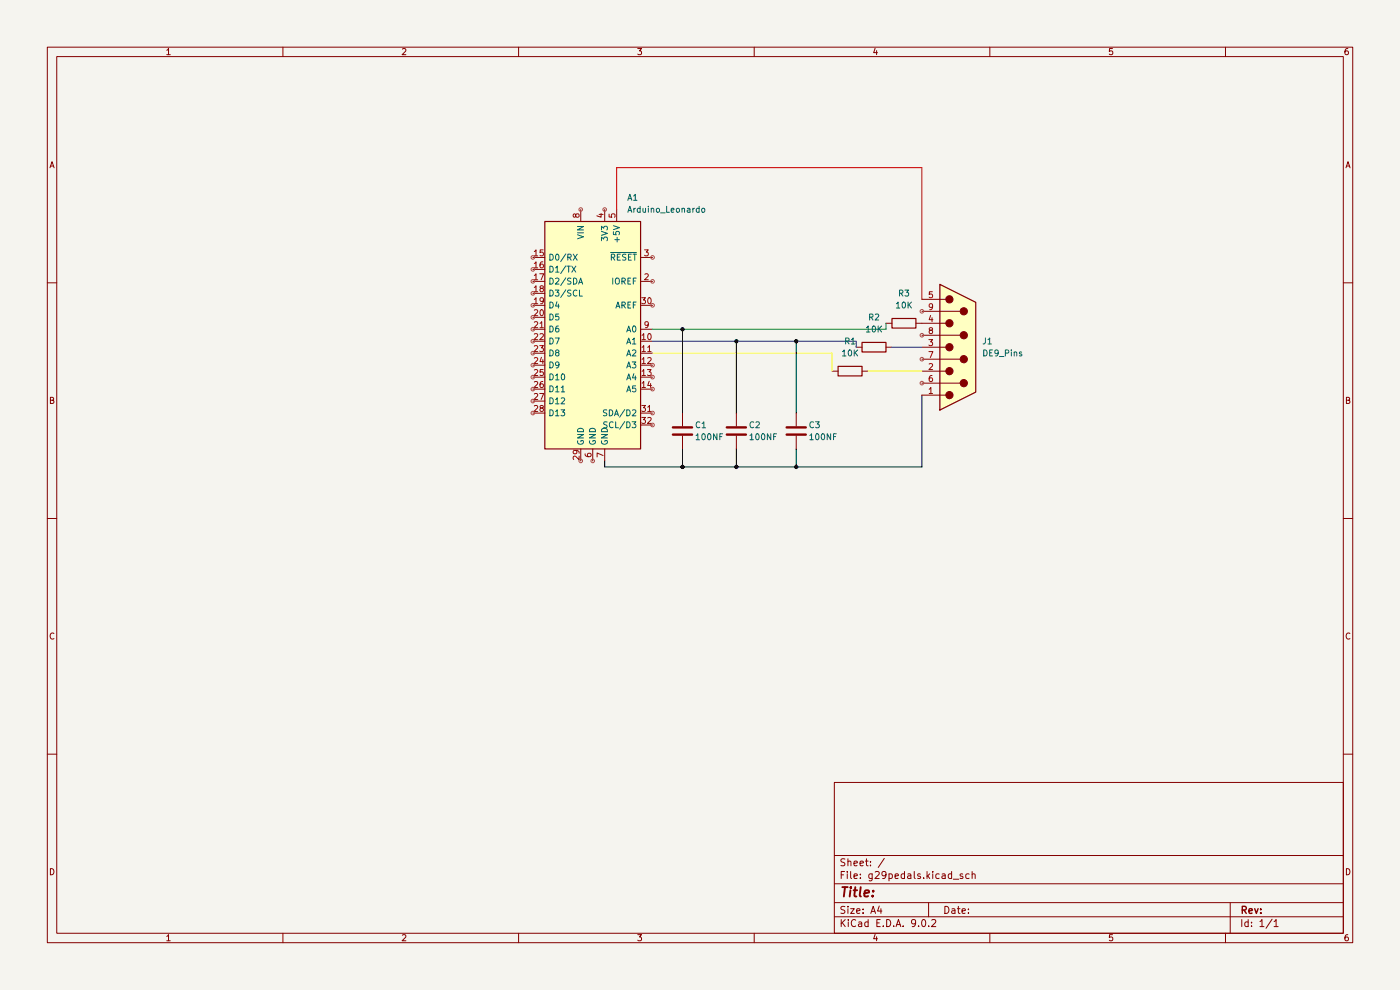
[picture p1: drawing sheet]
(kicad_sch
 (version 20250114)
 (generator "eeschema")
 (generator_version "9.0")
 (paper "A4")
 (lib_symbols
  (symbol "Connector:DE9_Pins"
   (pin_names
    (offset 1.016) (hide yes)) (exclude_from_sim no) (in_bom yes) (on_board yes)
   (property "Reference" "J" (at 0 13.97 0) (effects (font (size 1.27 1.27))))
   (property "Value" "DE9_Pins" (at 0 -14.605 0) (effects (font (size 1.27 1.27))))
   (property "Footprint" "" (at 0 0 0) (effects (font (size 1.27 1.27)) (hide yes)))
   (property "Datasheet" "~" (at 0 0 0) (effects (font (size 1.27 1.27)) (hide yes)))
   (property "Description" "9-pin D-SUB connector, pins (male)" (at 0 0 0) (effects (font (size 1.27 1.27)) (hide yes)))
   (symbol "DE9_Pins_0_1"
    (polyline (pts (xy -3.81 10.16) (xy -2.54 10.16)) (stroke (width 0) (type default)) (fill (type none)))
    (polyline (pts (xy -3.81 7.62) (xy 0.508 7.62)) (stroke (width 0) (type default)) (fill (type none)))
    (polyline (pts (xy -3.81 5.08) (xy -2.54 5.08)) (stroke (width 0) (type default)) (fill (type none)))
    (polyline (pts (xy -3.81 2.54) (xy 0.508 2.54)) (stroke (width 0) (type default)) (fill (type none)))
    (polyline (pts (xy -3.81 0) (xy -2.54 0)) (stroke (width 0) (type default)) (fill (type none)))
    (polyline (pts (xy -3.81 -2.54) (xy 0.508 -2.54)) (stroke (width 0) (type default)) (fill (type none)))
    (polyline (pts (xy -3.81 -5.08) (xy -2.54 -5.08)) (stroke (width 0) (type default)) (fill (type none)))
    (polyline (pts (xy -3.81 -7.62) (xy 0.508 -7.62)) (stroke (width 0) (type default)) (fill (type none)))
    (polyline (pts (xy -3.81 -10.16) (xy -2.54 -10.16)) (stroke (width 0) (type default)) (fill (type none)))
    (polyline (pts (xy -3.81 -13.335) (xy -3.81 13.335) (xy 3.81 9.525) (xy 3.81 -9.525) (xy -3.81 -13.335)) (stroke (width 0.254) (type default)) (fill (type background)))
    (circle (center -1.778 10.16) (radius 0.762) (stroke (width 0) (type default)) (fill (type outline)))
    (circle (center -1.778 5.08) (radius 0.762) (stroke (width 0) (type default)) (fill (type outline)))
    (circle (center -1.778 0) (radius 0.762) (stroke (width 0) (type default)) (fill (type outline)))
    (circle (center -1.778 -5.08) (radius 0.762) (stroke (width 0) (type default)) (fill (type outline)))
    (circle (center -1.778 -10.16) (radius 0.762) (stroke (width 0) (type default)) (fill (type outline)))
    (circle (center 1.27 7.62) (radius 0.762) (stroke (width 0) (type default)) (fill (type outline)))
    (circle (center 1.27 2.54) (radius 0.762) (stroke (width 0) (type default)) (fill (type outline)))
    (circle (center 1.27 -2.54) (radius 0.762) (stroke (width 0) (type default)) (fill (type outline)))
    (circle (center 1.27 -7.62) (radius 0.762) (stroke (width 0) (type default)) (fill (type outline))))
   (symbol "DE9_Pins_1_1"
    (pin passive line (at -7.62 10.16 0) (length 3.81) (name "5" (effects (font (size 1.27 1.27)))) (number "5" (effects (font (size 1.27 1.27)))))
    (pin passive line (at -7.62 7.62 0) (length 3.81) (name "9" (effects (font (size 1.27 1.27)))) (number "9" (effects (font (size 1.27 1.27)))))
    (pin passive line (at -7.62 5.08 0) (length 3.81) (name "4" (effects (font (size 1.27 1.27)))) (number "4" (effects (font (size 1.27 1.27)))))
    (pin passive line (at -7.62 2.54 0) (length 3.81) (name "8" (effects (font (size 1.27 1.27)))) (number "8" (effects (font (size 1.27 1.27)))))
    (pin passive line (at -7.62 0 0) (length 3.81) (name "3" (effects (font (size 1.27 1.27)))) (number "3" (effects (font (size 1.27 1.27)))))
    (pin passive line (at -7.62 -2.54 0) (length 3.81) (name "7" (effects (font (size 1.27 1.27)))) (number "7" (effects (font (size 1.27 1.27)))))
    (pin passive line (at -7.62 -5.08 0) (length 3.81) (name "2" (effects (font (size 1.27 1.27)))) (number "2" (effects (font (size 1.27 1.27)))))
    (pin passive line (at -7.62 -7.62 0) (length 3.81) (name "6" (effects (font (size 1.27 1.27)))) (number "6" (effects (font (size 1.27 1.27)))))
    (pin passive line (at -7.62 -10.16 0) (length 3.81) (name "1" (effects (font (size 1.27 1.27)))) (number "1" (effects (font (size 1.27 1.27))))))
   (embedded_fonts no))
  (symbol "Device:C"
   (pin_numbers (hide yes))
   (pin_names
    (offset 0.254)) (exclude_from_sim no) (in_bom yes) (on_board yes)
   (property "Reference" "C" (at 0.635 2.54 0) (effects (font (size 1.27 1.27)) (justify left)))
   (property "Value" "C" (at 0.635 -2.54 0) (effects (font (size 1.27 1.27)) (justify left)))
   (property "Footprint" "" (at 0.9652 -3.81 0) (effects (font (size 1.27 1.27)) (hide yes)))
   (property "Datasheet" "~" (at 0 0 0) (effects (font (size 1.27 1.27)) (hide yes)))
   (property "Description" "Unpolarized capacitor" (at 0 0 0) (effects (font (size 1.27 1.27)) (hide yes)))
   (symbol "C_0_1"
    (polyline (pts (xy -2.032 0.762) (xy 2.032 0.762)) (stroke (width 0.508) (type default)) (fill (type none)))
    (polyline (pts (xy -2.032 -0.762) (xy 2.032 -0.762)) (stroke (width 0.508) (type default)) (fill (type none))))
   (symbol "C_1_1"
    (pin passive line (at 0 3.81 270) (length 2.794) (name "~" (effects (font (size 1.27 1.27)))) (number "1" (effects (font (size 1.27 1.27)))))
    (pin passive line (at 0 -3.81 90) (length 2.794) (name "~" (effects (font (size 1.27 1.27)))) (number "2" (effects (font (size 1.27 1.27))))))
   (embedded_fonts no))
  (symbol "Device:R"
   (pin_numbers (hide yes))
   (pin_names
    (offset 0)) (exclude_from_sim no) (in_bom yes) (on_board yes)
   (property "Reference" "R" (at 2.032 0 90) (effects (font (size 1.27 1.27))))
   (property "Value" "R" (at 0 0 90) (effects (font (size 1.27 1.27))))
   (property "Footprint" "" (at -1.778 0 90) (effects (font (size 1.27 1.27)) (hide yes)))
   (property "Datasheet" "~" (at 0 0 0) (effects (font (size 1.27 1.27)) (hide yes)))
   (property "Description" "Resistor" (at 0 0 0) (effects (font (size 1.27 1.27)) (hide yes)))
   (symbol "R_0_1"
    (rectangle (start -1.016 -2.54) (end 1.016 2.54) (stroke (width 0.254) (type default)) (fill (type none))))
   (symbol "R_1_1"
    (pin passive line (at 0 3.81 270) (length 1.27) (name "~" (effects (font (size 1.27 1.27)))) (number "1" (effects (font (size 1.27 1.27)))))
    (pin passive line (at 0 -3.81 90) (length 1.27) (name "~" (effects (font (size 1.27 1.27)))) (number "2" (effects (font (size 1.27 1.27))))))
   (embedded_fonts no))
  (symbol "MCU_Module:Arduino_Leonardo" (exclude_from_sim no) (in_bom yes) (on_board yes)
   (property "Reference" "A" (at -10.16 23.495 0) (effects (font (size 1.27 1.27)) (justify left bottom)))
   (property "Value" "Arduino_Leonardo" (at 5.08 -26.67 0) (effects (font (size 1.27 1.27)) (justify left top)))
   (property "Footprint" "Module:Arduino_UNO_R3" (at 0 0 0) (effects (font (size 1.27 1.27)
    (italic yes)) (hide yes)))
   (property "Datasheet" "https://www.arduino.cc/en/Main/ArduinoBoardLeonardo" (at 0 0 0) (effects (font (size 1.27 1.27)) (hide yes)))
   (property "Description" "Arduino LEONARDO Microcontroller Module" (at 0 0 0) (effects (font (size 1.27 1.27)) (hide yes)))
   (symbol "Arduino_Leonardo_0_1"
    (rectangle (start -10.16 22.86) (end 10.16 -25.4) (stroke (width 0.254) (type default)) (fill (type background))))
   (symbol "Arduino_Leonardo_1_1"
    (pin bidirectional line (at -12.7 15.24 0) (length 2.54) (name "D0/RX" (effects (font (size 1.27 1.27)))) (number "15" (effects (font (size 1.27 1.27)))))
    (pin bidirectional line (at -12.7 12.7 0) (length 2.54) (name "D1/TX" (effects (font (size 1.27 1.27)))) (number "16" (effects (font (size 1.27 1.27)))))
    (pin bidirectional line (at -12.7 10.16 0) (length 2.54) (name "D2/SDA" (effects (font (size 1.27 1.27)))) (number "17" (effects (font (size 1.27 1.27)))))
    (pin bidirectional line (at -12.7 7.62 0) (length 2.54) (name "D3/SCL" (effects (font (size 1.27 1.27)))) (number "18" (effects (font (size 1.27 1.27)))))
    (pin bidirectional line (at -12.7 5.08 0) (length 2.54) (name "D4" (effects (font (size 1.27 1.27)))) (number "19" (effects (font (size 1.27 1.27)))))
    (pin bidirectional line (at -12.7 2.54 0) (length 2.54) (name "D5" (effects (font (size 1.27 1.27)))) (number "20" (effects (font (size 1.27 1.27)))))
    (pin bidirectional line (at -12.7 0 0) (length 2.54) (name "D6" (effects (font (size 1.27 1.27)))) (number "21" (effects (font (size 1.27 1.27)))))
    (pin bidirectional line (at -12.7 -2.54 0) (length 2.54) (name "D7" (effects (font (size 1.27 1.27)))) (number "22" (effects (font (size 1.27 1.27)))))
    (pin bidirectional line (at -12.7 -5.08 0) (length 2.54) (name "D8" (effects (font (size 1.27 1.27)))) (number "23" (effects (font (size 1.27 1.27)))))
    (pin bidirectional line (at -12.7 -7.62 0) (length 2.54) (name "D9" (effects (font (size 1.27 1.27)))) (number "24" (effects (font (size 1.27 1.27)))))
    (pin bidirectional line (at -12.7 -10.16 0) (length 2.54) (name "D10" (effects (font (size 1.27 1.27)))) (number "25" (effects (font (size 1.27 1.27)))))
    (pin bidirectional line (at -12.7 -12.7 0) (length 2.54) (name "D11" (effects (font (size 1.27 1.27)))) (number "26" (effects (font (size 1.27 1.27)))))
    (pin bidirectional line (at -12.7 -15.24 0) (length 2.54) (name "D12" (effects (font (size 1.27 1.27)))) (number "27" (effects (font (size 1.27 1.27)))))
    (pin bidirectional line (at -12.7 -17.78 0) (length 2.54) (name "D13" (effects (font (size 1.27 1.27)))) (number "28" (effects (font (size 1.27 1.27)))))
    (pin no_connect line (at -10.16 -20.32 0) (length 2.54) (hide yes) (name "NC" (effects (font (size 1.27 1.27)))) (number "1" (effects (font (size 1.27 1.27)))))
    (pin power_in line (at -2.54 25.4 270) (length 2.54) (name "VIN" (effects (font (size 1.27 1.27)))) (number "8" (effects (font (size 1.27 1.27)))))
    (pin power_in line (at -2.54 -27.94 90) (length 2.54) (name "GND" (effects (font (size 1.27 1.27)))) (number "29" (effects (font (size 1.27 1.27)))))
    (pin power_in line (at 0 -27.94 90) (length 2.54) (name "GND" (effects (font (size 1.27 1.27)))) (number "6" (effects (font (size 1.27 1.27)))))
    (pin power_out line (at 2.54 25.4 270) (length 2.54) (name "3V3" (effects (font (size 1.27 1.27)))) (number "4" (effects (font (size 1.27 1.27)))))
    (pin power_in line (at 2.54 -27.94 90) (length 2.54) (name "GND" (effects (font (size 1.27 1.27)))) (number "7" (effects (font (size 1.27 1.27)))))
    (pin power_out line (at 5.08 25.4 270) (length 2.54) (name "+5V" (effects (font (size 1.27 1.27)))) (number "5" (effects (font (size 1.27 1.27)))))
    (pin input line (at 12.7 15.24 180) (length 2.54) (name "~{RESET}" (effects (font (size 1.27 1.27)))) (number "3" (effects (font (size 1.27 1.27)))))
    (pin output line (at 12.7 10.16 180) (length 2.54) (name "IOREF" (effects (font (size 1.27 1.27)))) (number "2" (effects (font (size 1.27 1.27)))))
    (pin input line (at 12.7 5.08 180) (length 2.54) (name "AREF" (effects (font (size 1.27 1.27)))) (number "30" (effects (font (size 1.27 1.27)))))
    (pin bidirectional line (at 12.7 0 180) (length 2.54) (name "A0" (effects (font (size 1.27 1.27)))) (number "9" (effects (font (size 1.27 1.27)))))
    (pin bidirectional line (at 12.7 -2.54 180) (length 2.54) (name "A1" (effects (font (size 1.27 1.27)))) (number "10" (effects (font (size 1.27 1.27)))))
    (pin bidirectional line (at 12.7 -5.08 180) (length 2.54) (name "A2" (effects (font (size 1.27 1.27)))) (number "11" (effects (font (size 1.27 1.27)))))
    (pin bidirectional line (at 12.7 -7.62 180) (length 2.54) (name "A3" (effects (font (size 1.27 1.27)))) (number "12" (effects (font (size 1.27 1.27)))))
    (pin bidirectional line (at 12.7 -10.16 180) (length 2.54) (name "A4" (effects (font (size 1.27 1.27)))) (number "13" (effects (font (size 1.27 1.27)))))
    (pin bidirectional line (at 12.7 -12.7 180) (length 2.54) (name "A5" (effects (font (size 1.27 1.27)))) (number "14" (effects (font (size 1.27 1.27)))))
    (pin bidirectional line (at 12.7 -17.78 180) (length 2.54) (name "SDA/D2" (effects (font (size 1.27 1.27)))) (number "31" (effects (font (size 1.27 1.27)))))
    (pin bidirectional line (at 12.7 -20.32 180) (length 2.54) (name "SCL/D3" (effects (font (size 1.27 1.27)))) (number "32" (effects (font (size 1.27 1.27))))))
   (embedded_fonts no)))
 (junction
  (at 156.21 72.39)
  (diameter 0)
  (color 0 0 0 1))
 (junction
  (at 156.21 99.06)
  (diameter 0)
  (color 0 0 0 1))
 (junction
  (at 144.78 69.85)
  (diameter 0)
  (color 0 0 0 1))
 (junction
  (at 168.91 72.39)
  (diameter 0)
  (color 0 0 0 1))
 (junction
  (at 168.91 99.06)
  (diameter 0)
  (color 0 0 0 1))
 (junction
  (at 144.78 99.06)
  (diameter 0)
  (color 0 0 0 1))
 (wire
  (pts (xy 168.91 72.39) (xy 168.91 87.63))
  (stroke (width 0) (type default) (color 0 0 0 1)))
 (wire
  (pts (xy 156.21 72.39) (xy 156.21 87.63))
  (stroke (width 0) (type default) (color 0 0 0 1)))
 (wire
  (pts (xy 130.81 35.56) (xy 130.81 44.45))
  (stroke (width 0) (type default) (color 255 0 0 1)))
 (wire
  (pts (xy 168.91 99.06) (xy 195.58 99.06))
  (stroke (width 0) (type default) (color 0 0 0 1)))
 (wire
  (pts (xy 156.21 95.25) (xy 156.21 99.06))
  (stroke (width 0) (type default) (color 0 0 0 1)))
 (wire
  (pts (xy 156.21 72.39) (xy 138.43 72.39))
  (stroke (width 0) (type default) (color 0 0 255 1)))
 (wire
  (pts (xy 128.27 99.06) (xy 144.78 99.06))
  (stroke (width 0) (type default) (color 0 0 0 1)))
 (wire
  (pts (xy 195.58 35.56) (xy 195.58 63.5))
  (stroke (width 0) (type default) (color 255 0 0 1)))
 (wire
  (pts (xy 187.96 69.85) (xy 144.78 69.85))
  (stroke (width 0) (type default)))
 (wire
  (pts (xy 144.78 95.25) (xy 144.78 99.06))
  (stroke (width 0) (type default) (color 0 0 0 1)))
 (wire
  (pts (xy 181.61 73.66) (xy 181.61 72.39))
  (stroke (width 0) (type default) (color 0 0 255 1)))
 (wire
  (pts (xy 130.81 35.56) (xy 195.58 35.56))
  (stroke (width 0) (type default) (color 255 0 0 1)))
 (wire
  (pts (xy 195.58 99.06) (xy 195.58 83.82))
  (stroke (width 0) (type default) (color 0 0 0 1)))
 (wire
  (pts (xy 168.91 72.39) (xy 156.21 72.39))
  (stroke (width 0) (type default) (color 0 0 255 1)))
 (wire
  (pts (xy 144.78 69.85) (xy 144.78 87.63))
  (stroke (width 0) (type default) (color 0 0 0 1)))
 (wire
  (pts (xy 176.53 78.74) (xy 176.53 74.93))
  (stroke (width 0) (type default) (color 255 255 0 1)))
 (wire
  (pts (xy 156.21 99.06) (xy 168.91 99.06))
  (stroke (width 0) (type default) (color 0 0 0 1)))
 (wire
  (pts (xy 168.91 95.25) (xy 168.91 99.06))
  (stroke (width 0) (type default) (color 0 0 0 1)))
 (wire
  (pts (xy 128.27 97.79) (xy 128.27 99.06))
  (stroke (width 0) (type default) (color 0 0 0 1)))
 (wire
  (pts (xy 176.53 74.93) (xy 138.43 74.93))
  (stroke (width 0) (type default) (color 255 255 0 1)))
 (wire
  (pts (xy 181.61 72.39) (xy 168.91 72.39))
  (stroke (width 0) (type default) (color 0 0 255 1)))
 (wire
  (pts (xy 144.78 99.06) (xy 156.21 99.06))
  (stroke (width 0) (type default) (color 0 0 0 1)))
 (wire
  (pts (xy 189.23 73.66) (xy 195.58 73.66))
  (stroke (width 0) (type default) (color 0 0 255 1)))
 (wire
  (pts (xy 187.96 68.58) (xy 187.96 69.85))
  (stroke (width 0) (type default)))
 (wire
  (pts (xy 144.78 69.85) (xy 138.43 69.85))
  (stroke (width 0) (type default)))
 (wire
  (pts (xy 184.15 78.74) (xy 195.58 78.74))
  (stroke (width 0) (type default) (color 255 255 0 1)))
 (symbol
  (lib_id "Device:C")
  (at 168.91 91.44 0)
  (unit 1)
  (exclude_from_sim no)
  (in_bom yes)
  (on_board yes)
  (dnp no)
  (property "Reference" "C3" (at 171.45 90.1699 0) (effects (font (size 1.27 1.27)) (justify left)))
  (property "Value" "100NF" (at 171.45 92.7099 0) (effects (font (size 1.27 1.27)) (justify left)))
  (property "Footprint" "" (at 169.8752 95.25 0) (effects (font (size 1.27 1.27)) (hide yes)))
  (property "Datasheet" "~" (at 168.91 91.44 0) (effects (font (size 1.27 1.27)) (hide yes)))
  (property "Description" "Unpolarized capacitor" (at 168.91 91.44 0) (effects (font (size 1.27 1.27)) (hide yes)))
  (pin "1")
  (pin "2"))
 (symbol
  (lib_id "MCU_Module:Arduino_Leonardo")
  (at 125.73 69.85 0)
  (unit 1)
  (exclude_from_sim no)
  (in_bom yes)
  (on_board yes)
  (dnp no)
  (fields_autoplaced yes)
  (property "Reference" "A1" (at 132.9533 41.91 0) (effects (font (size 1.27 1.27)) (justify left)))
  (property "Value" "Arduino_Leonardo" (at 132.9533 44.45 0) (effects (font (size 1.27 1.27)) (justify left)))
  (property "Footprint" "Module:Arduino_UNO_R3" (at 125.73 69.85 0) (effects (font (size 1.27 1.27)
    (italic yes)) (hide yes)))
  (property "Datasheet" "https://www.arduino.cc/en/Main/ArduinoBoardLeonardo" (at 125.73 69.85 0) (effects (font (size 1.27 1.27)) (hide yes)))
  (property "Description" "Arduino LEONARDO Microcontroller Module" (at 125.73 69.85 0) (effects (font (size 1.27 1.27)) (hide yes)))
  (pin "5")
  (pin "17")
  (pin "21")
  (pin "19")
  (pin "25")
  (pin "12")
  (pin "22")
  (pin "23")
  (pin "20")
  (pin "16")
  (pin "26")
  (pin "27")
  (pin "1")
  (pin "8")
  (pin "6")
  (pin "18")
  (pin "28")
  (pin "24")
  (pin "15")
  (pin "29")
  (pin "4")
  (pin "7")
  (pin "3")
  (pin "2")
  (pin "30")
  (pin "9")
  (pin "10")
  (pin "11")
  (pin "14")
  (pin "32")
  (pin "13")
  (pin "31"))
 (symbol
  (lib_id "Connector:DE9_Pins")
  (at 203.2 73.66 0)
  (unit 1)
  (exclude_from_sim no)
  (in_bom yes)
  (on_board yes)
  (dnp no)
  (fields_autoplaced yes)
  (property "Reference" "J1" (at 208.28 72.3899 0) (effects (font (size 1.27 1.27)) (justify left)))
  (property "Value" "DE9_Pins" (at 208.28 74.9299 0) (effects (font (size 1.27 1.27)) (justify left)))
  (property "Footprint" "" (at 203.2 73.66 0) (effects (font (size 1.27 1.27)) (hide yes)))
  (property "Datasheet" "~" (at 203.2 73.66 0) (effects (font (size 1.27 1.27)) (hide yes)))
  (property "Description" "9-pin D-SUB connector, pins (male)" (at 203.2 73.66 0) (effects (font (size 1.27 1.27)) (hide yes)))
  (pin "1")
  (pin "5")
  (pin "9")
  (pin "2")
  (pin "8")
  (pin "4")
  (pin "7")
  (pin "6")
  (pin "3"))
 (symbol
  (lib_id "Device:C")
  (at 144.78 91.44 0)
  (unit 1)
  (exclude_from_sim no)
  (in_bom yes)
  (on_board yes)
  (dnp no)
  (property "Reference" "C1" (at 147.32 90.1699 0) (effects (font (size 1.27 1.27)) (justify left)))
  (property "Value" "100NF" (at 147.32 92.7099 0) (effects (font (size 1.27 1.27)) (justify left)))
  (property "Footprint" "" (at 145.7452 95.25 0) (effects (font (size 1.27 1.27)) (hide yes)))
  (property "Datasheet" "~" (at 144.78 91.44 0) (effects (font (size 1.27 1.27)) (hide yes)))
  (property "Description" "Unpolarized capacitor" (at 144.78 91.44 0) (effects (font (size 1.27 1.27)) (hide yes)))
  (pin "1")
  (pin "2"))
 (symbol
  (lib_id "Device:R")
  (at 185.42 73.66 90)
  (unit 1)
  (exclude_from_sim no)
  (in_bom yes)
  (on_board yes)
  (dnp no)
  (fields_autoplaced yes)
  (property "Reference" "R2" (at 185.42 67.31 90) (effects (font (size 1.27 1.27))))
  (property "Value" "10K" (at 185.42 69.85 90) (effects (font (size 1.27 1.27))))
  (property "Footprint" "" (at 185.42 75.438 90) (effects (font (size 1.27 1.27)) (hide yes)))
  (property "Datasheet" "~" (at 185.42 73.66 0) (effects (font (size 1.27 1.27)) (hide yes)))
  (property "Description" "Resistor" (at 185.42 73.66 0) (effects (font (size 1.27 1.27)) (hide yes)))
  (pin "1")
  (pin "2"))
 (symbol
  (lib_id "Device:R")
  (at 191.77 68.58 90)
  (unit 1)
  (exclude_from_sim no)
  (in_bom yes)
  (on_board yes)
  (dnp no)
  (fields_autoplaced yes)
  (property "Reference" "R3" (at 191.77 62.23 90) (effects (font (size 1.27 1.27))))
  (property "Value" "10K" (at 191.77 64.77 90) (effects (font (size 1.27 1.27))))
  (property "Footprint" "" (at 191.77 70.358 90) (effects (font (size 1.27 1.27)) (hide yes)))
  (property "Datasheet" "~" (at 191.77 68.58 0) (effects (font (size 1.27 1.27)) (hide yes)))
  (property "Description" "Resistor" (at 191.77 68.58 0) (effects (font (size 1.27 1.27)) (hide yes)))
  (pin "1")
  (pin "2"))
 (symbol
  (lib_id "Device:C")
  (at 156.21 91.44 0)
  (unit 1)
  (exclude_from_sim no)
  (in_bom yes)
  (on_board yes)
  (dnp no)
  (property "Reference" "C2" (at 158.75 90.1699 0) (effects (font (size 1.27 1.27)) (justify left)))
  (property "Value" "100NF" (at 158.75 92.7099 0) (effects (font (size 1.27 1.27)) (justify left)))
  (property "Footprint" "" (at 157.1752 95.25 0) (effects (font (size 1.27 1.27)) (hide yes)))
  (property "Datasheet" "~" (at 156.21 91.44 0) (effects (font (size 1.27 1.27)) (hide yes)))
  (property "Description" "Unpolarized capacitor" (at 156.21 91.44 0) (effects (font (size 1.27 1.27)) (hide yes)))
  (pin "1")
  (pin "2"))
 (symbol
  (lib_id "Device:R")
  (at 180.34 78.74 90)
  (unit 1)
  (exclude_from_sim no)
  (in_bom yes)
  (on_board yes)
  (dnp no)
  (fields_autoplaced yes)
  (property "Reference" "R1" (at 180.34 72.39 90) (effects (font (size 1.27 1.27))))
  (property "Value" "10K" (at 180.34 74.93 90) (effects (font (size 1.27 1.27))))
  (property "Footprint" "" (at 180.34 80.518 90) (effects (font (size 1.27 1.27)) (hide yes)))
  (property "Datasheet" "~" (at 180.34 78.74 0) (effects (font (size 1.27 1.27)) (hide yes)))
  (property "Description" "Resistor" (at 180.34 78.74 0) (effects (font (size 1.27 1.27)) (hide yes)))
  (pin "1")
  (pin "2"))
 (sheet_instances
  (path ""
   (page "1")))
 (embedded_fonts no))
